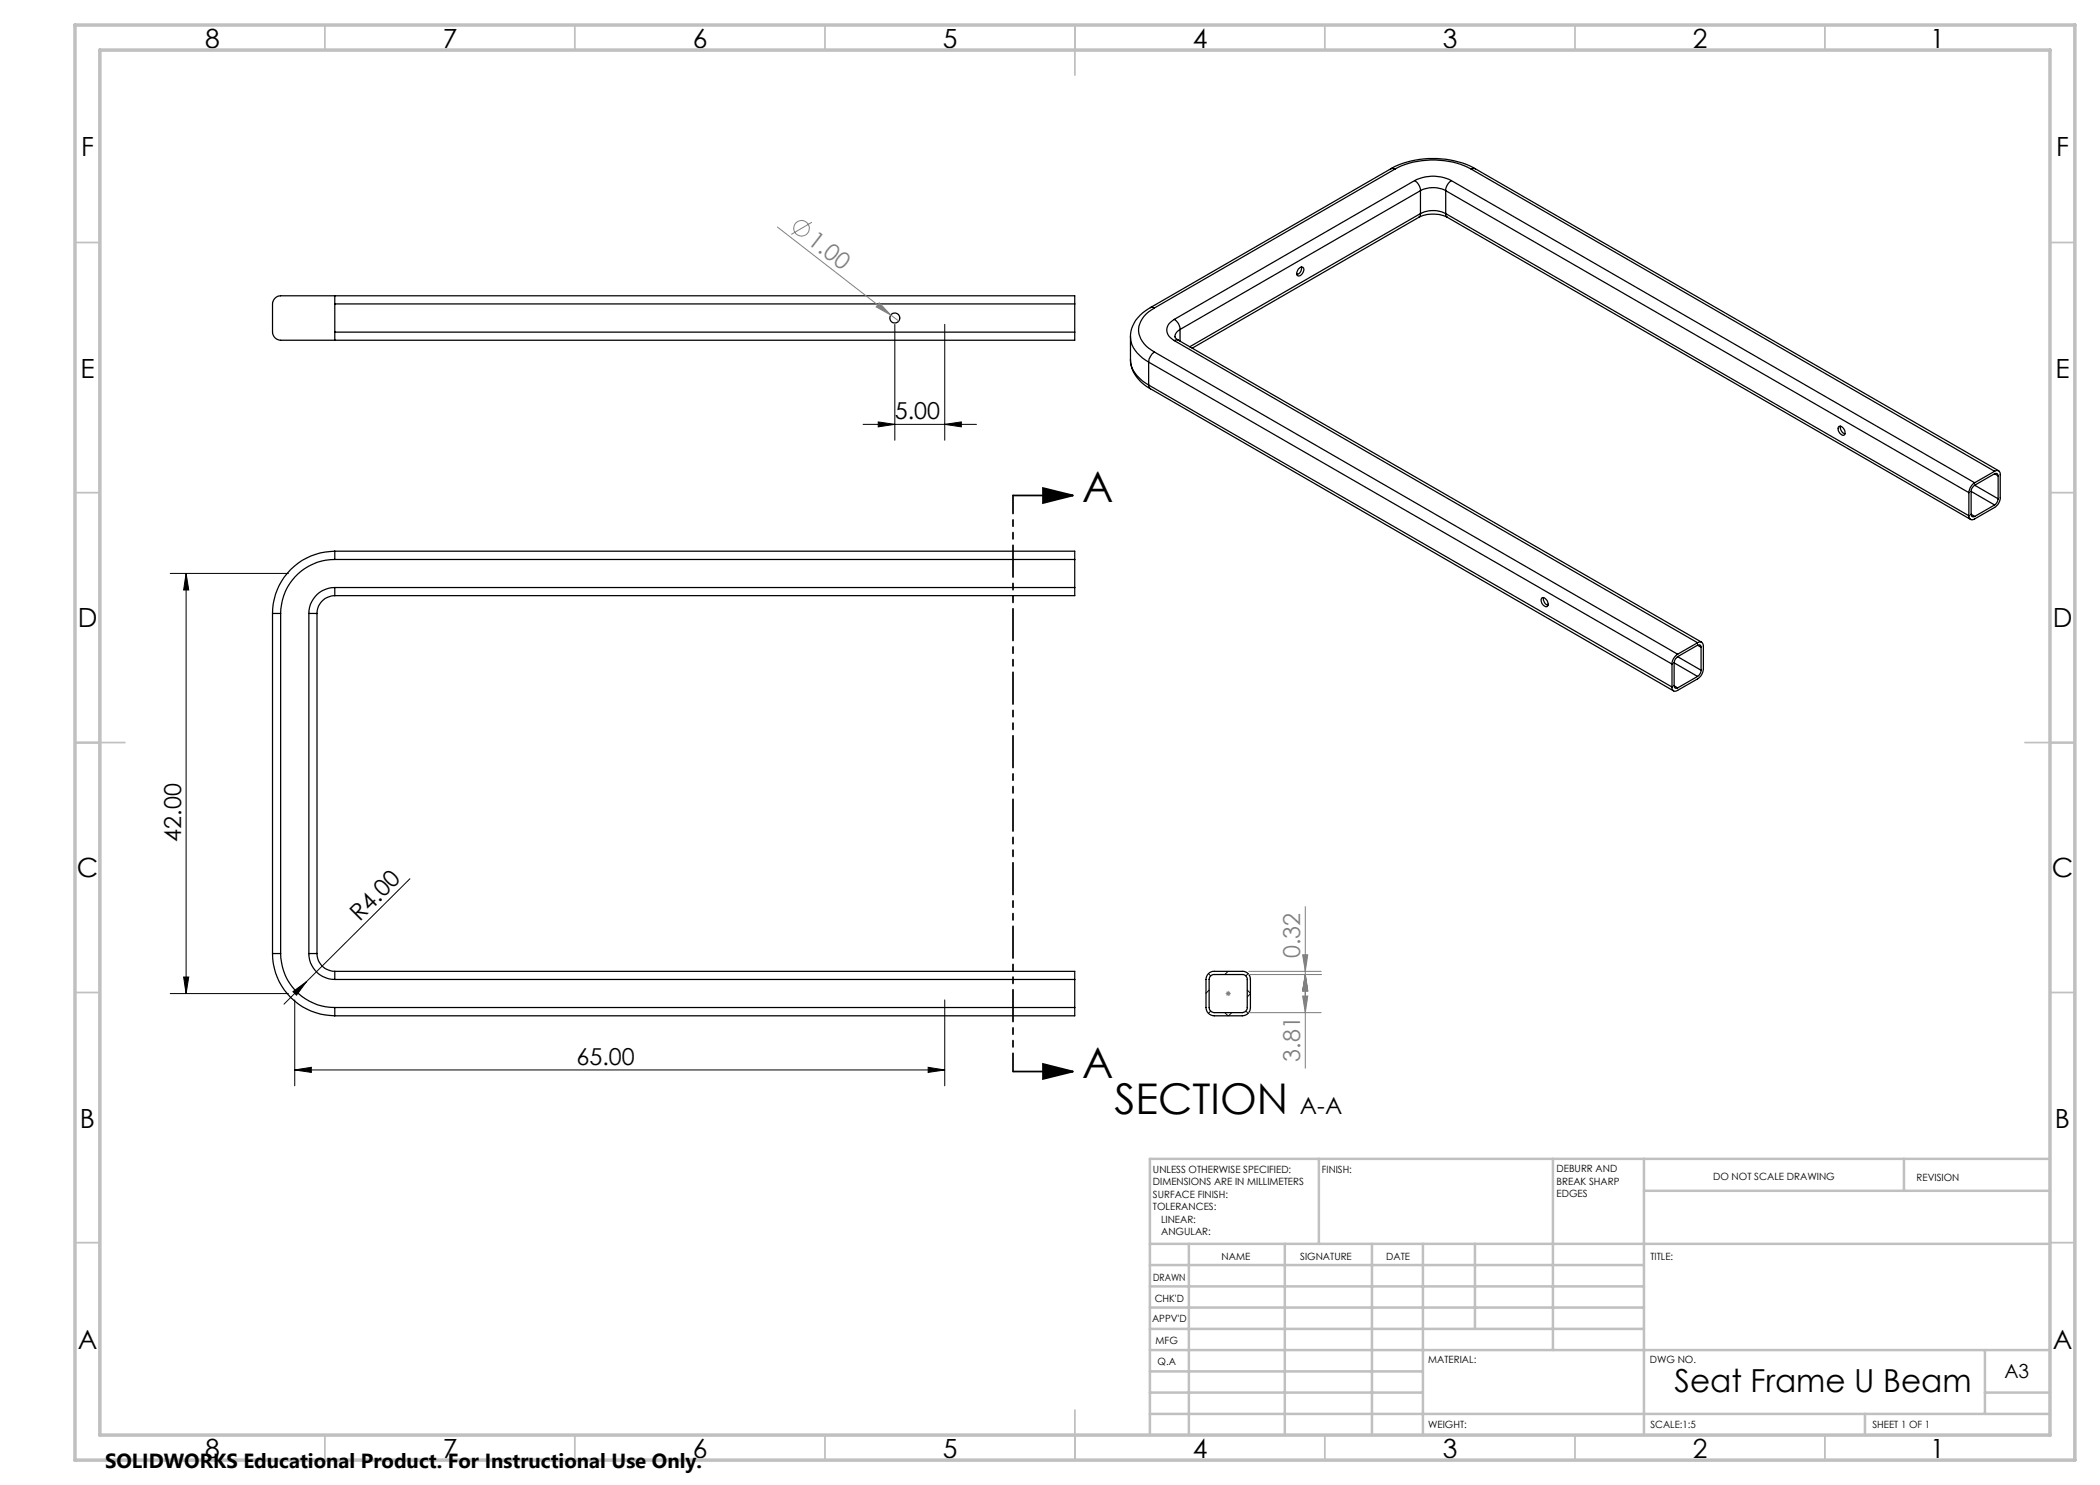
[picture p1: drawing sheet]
<svg xmlns="http://www.w3.org/2000/svg" width="420mm" height="297mm" viewBox="0 0 420 297" stroke-linecap="round" stroke-linejoin="round" font-family="sans-serif">
<g fill="none" stroke="#000" stroke-width=".25">
<path d="M278.2 33.8a18.5 18.5 0 0 1 16.9 0M278.2 33.8l.3-.1 .5 .1M278.2 33.8l-48.1 27.7M279 33.8a16.8 16.8 0 0 1 15.3 0M279 33.8l-48.1 27.8M282.9 36.1a8 8 0 0 1 7.4 0M282.9 36.1a2.46 2.46 0 0 1 1.2 2M282.9 36.1l-48.1 27.8M284.1 38.1a5.6 5.6 0 0 1 5 0M284.1 38.1l-48.1 27.8M284.1 38.1v4.6M289.1 38.1l104.7 60.4"/>
<path d="M289.1 38.1v4.6M290.3 36.1a2.55 2.55 0 0 0-1.2 2M290.3 36.1l104.6 60.5M294.3 33.8l104.6 60.5M295.1 33.8l-.4-.1-.4 .1M295.1 33.8l104.6 60.4M67 59.2h-10.3a1.77 1.77 0 0 0-2.2 1.6v5.6a1.97 1.97 0 0 0 2.5 1.6h10M67 59.2v1.6M67 59.2h147.9v1.6M259.7 53.8a.56 .56 0 0 1 .8-.4 .56 .56 0 0 1 .2 .9 .87 .87 0 0 1-1.2 .8l-.1-.6zM260.3 53.4a1.37 1.37 0 0 1-.9 1.6M283.8 43.5a6.6 6.6 0 0 1 5.7 0"/>
<path d="M283.8 43.5l-45.4 26.1M284.1 42.7a5.6 5.6 0 0 1 5 0M284.1 42.7l-.1 .5-.2 .3M284.1 42.7l-46.2 26.7M289.1 42.7l.1 .5 .3 .3M289.1 42.7l104.7 60.4M289.5 43.5l104.6 60.4M67 66.4v1.6M67 60.8v5.6M67 60.8h147.9M67 66.4h147.9M214.9 66.4v1.6h-147.9"/>
<path d="M214.9 60.8v5.6M226.1 71.9a6.9 6.9 0 0 0 4 5.8M226.1 67.3a6.3 6.3 0 0 0 3.6 5.1M226.1 71.9a6.3 6.3 0 0 0 3.6 5.1M226.1 67.3v4.6M229.7 77l.1 .5 .3 .2M229.7 72.4l104.7 60.4M229.7 72.4v4.6M229.7 77l104.7 60.4M230.1 61.5a6.7 6.7 0 0 0-4 5.8M230.1 61.5h.3l.5 .1M230.1 77.7l104.6 60.5"/>
<path d="M230.9 70.4a2.72 2.72 0 0 0-1.2 2M230.9 61.6a5.1 5.1 0 0 0-3.1 5.2 5.9 5.9 0 0 0 3.1 3.6M230.9 70.4l104.6 60.4M234.8 63.9a2.17 2.17 0 0 0-.7 3.7l.7 .5M234.8 63.9a2.34 2.34 0 0 1 1.2 2M234.8 68.1l104.7 60.4M235.7 68h-.4l-.5 .1M235.7 68l104.6 60.4M236 65.9a1.4 1.4 0 0 0-.9 1.7l.6 .4M236 65.9v2.3M367.7 85.4a.98 .98 0 0 1 1.3 1v.3a.43 .43 0 0 1-.3 .4 .43 .43 0 0 1-.5-.2l-.5-.7zM368.1 85.2a1.38 1.38 0 0 0 .9 1.6"/>
<path d="M393.8 98.5v4.6M394.2 98.3v4.6M394.2 98.3l4.7 2.7M394.9 96.6a2.58 2.58 0 0 0-1.1 1.9M394.9 97a1.6 1.6 0 0 0-.7 1.3M394.9 97l4.7 2.8M398.9 94.3a.68 .68 0 0 1 .8-.1 .68 .68 0 0 1 .3 .7v4.6a2.42 2.42 0 0 1-1.1 2l-4 2.3a.7 .7 0 0 1-.8 .1 .7 .7 0 0 1-.3-.8M398.9 94.8a.44 .44 0 0 1 .5-.1 .44 .44 0 0 1 .2 .5M398.9 94.3l-4 2.3M398.9 94.8l-4 2.2M398.9 94.8l.7 .4M399.6 99.8a1.6 1.6 0 0 1-.7 1.2"/>
<path d="M399.6 95.2v4.6M67 110.2v1.7M67 111.9a10.8 10.8 0 0 0-10.9 10.8M67 110.2a12.5 12.5 0 0 0-12.5 12.5M67 110.2h147.9v1.7M67 117.5a5.2 5.2 0 0 0-5.2 5.2M67 119.1a3.6 3.6 0 0 0-3.6 3.6M67 117.5v1.6M67 111.9h147.9M67 117.5h147.9M214.9 117.5v1.6h-147.9M214.9 111.9v5.6"/>
<path d="M308.4 119.6a1.13 1.13 0 0 1 1 .5 1.13 1.13 0 0 1 0 1.2 1.21 1.21 0 0 1-1-1.7zM308.7 119.5a1.4 1.4 0 0 0 .9 1.6M394.2 102.9a.44 .44 0 0 0 .2 .4 .44 .44 0 0 0 .5 0M394.2 102.9l.7 .4M398.9 101l-4 2.3M54.5 122.7h1.6M54.5 122.7v68M56.1 122.7v68M61.8 122.7h1.6M61.8 122.7v68M63.4 122.7v68M334.4 132.8v4.6"/>
<path d="M334.8 137.2a.44 .44 0 0 0 .2 .4 .44 .44 0 0 0 .5 0M334.8 132.6v4.6M334.8 137.2l.7 .4M334.8 132.6l4.7 2.7M335.5 130.8a2.42 2.42 0 0 0-1.1 2M335.5 131.3a1.6 1.6 0 0 0-.7 1.3M335.5 131.3l4.7 2.8M339.5 128.5a.7 .7 0 0 1 .8 0 .7 .7 0 0 1 .4 .7v4.6a2.58 2.58 0 0 1-1.2 2l-4 2.3a.68 .68 0 0 1-.8 .1 .68 .68 0 0 1-.3-.8M339.5 129a.44 .44 0 0 1 .5 0 .44 .44 0 0 1 .2 .5M339.5 128.5l-4 2.3M339.5 135.3l-4 2.3M339.5 129l-4 2.3"/>
<path d="M339.5 129l.7 .5M340.2 134.1a1.6 1.6 0 0 1-.7 1.2M340.2 129.5v4.6M54.5 190.7h1.6M54.5 190.7a12.5 12.5 0 0 0 12.5 12.5M56.1 190.7a10.8 10.8 0 0 0 10.9 10.8M61.8 190.7a5.2 5.2 0 0 0 5.2 5.2M61.8 190.7h1.6M63.4 190.7a3.6 3.6 0 0 0 3.6 3.6M67 194.3v1.6M67 194.3h147.9v1.6M67 195.9h147.9"/>
<path d="M214.9 195.9v5.6M241.7 194.7l.8-.4h6a1.57 1.57 0 0 1 1.6 1.6v5.6a1.63 1.63 0 0 1-1.6 1.7h-5.6a1.69 1.69 0 0 1-1.7-1.7v-5.6l.1-.6zM242 195.3l.6-.4h5.9a.96 .96 0 0 1 .9 1v5.6a1.02 1.02 0 0 1-.9 1h-5.6a1.09 1.09 0 0 1-1.1-1v-5.6zM67 201.5v1.7M67 201.5h147.9M214.9 201.5v1.7h-147.9"/>
<circle cx="178.9" cy="63.6" r="1"/>
</g>
<g fill="none" stroke="#000" stroke-width=".2">
<path d="M179 64.9v23.1M188.9 64.9v23.1M172.6 84.9h22.7M175.6 84.4l3.4 .5-3.4 .5zM188.9 84.9l3.4-.5v1zM34 114.7h23.7M37.2 114.7l.5 3.3h-1zM37.2 114.7v84M82 175.8l-20.7 20.6M34 198.7h23.7M36.7 195.4h1l-.5 3.3zM58.6 198.3l2.7-1.9-2 2.6z"/>
<path d="M58.9 200v17.2M61.3 196.4l-4.5 4.4M188.9 200v17.2M241.7 194.7l.4 .5M241.8 198l-.6 .6M245.6 194.3l-.6 .6M249.4 198l.7 .6M249.6 194.7l-.4 .5M250.1 198.8l-.7 .6M58.9 214l3.4-.5v1zM58.9 214h130M185.6 213.5l3.3 .5-3.3 .5z"/>
<path d="M242.1 202.2l-.4 .5M245 202.5l.6 .7M246.3 202.5l-.6 .7M249.2 202.2l.4 .5"/>
</g>
<g fill="none" stroke="#808080" stroke-width=".2">
<path d="M155.5 45.4l22.7 17.6M162.4 44.4l-4.1 2.5M175.9 60.6l2.3 2.4-3-1.6zM178.2 63l1.5 1.2M245.1 198.7h1M245.3 198.4l.7 .7M245.6 198.2v1M246 198.4l-.7 .7M249.7 194.3h14.5M249.7 194.9h14.5M260.5 191h1l-.4 3.3zM260.5 199.2h1l-.4 3.3z"/>
<path d="M261.1 194.9l.4 3.3h-1zM261.1 181.3v32.3M249.7 202.5h14.5"/>
<circle cx="160.3" cy="45.7" r="1.56"/>
</g>
<path d="M202.6 99.1h12M208.6 97.6l6 1.5-6 1.5zM202.6 214.3h12M208.6 212.8l6 1.5-6 1.5z" fill="none" stroke="#000" stroke-width=".35"/>
<path d="M202.6 99.1v115.2" fill="none" stroke="#000" stroke-width=".35" stroke-dasharray="6.3 1.3 1.3 1.3 1.3 1.3" stroke-dashoffset="2.7"/>
<g fill="none" stroke="#c0c0c0" stroke-width=".35">
<path d="M65 5v5M115 5v5M165 5v5M215 5v10M265 5v5M315 5v5M365 5v5M15 48.5h5M410 48.5h5M15 98.5h5M410 98.5h5M15 148.5h10"/>
<path d="M405 148.5h10M15 198.5h5M410 198.5h5M15 248.5h5M410 248.5h5M65 287v5M115 287v5M165 287v5M215 282v10M265 287v5M315 287v5M365 287v5"/>
</g>
<g fill="none" stroke="#c0c0c0" stroke-width=".5">
<path d="M263.8 231.8v17M310.6 231.8v38.2M328.8 231.8v55.2M328.8 238.2h81.2M380.8 231.8v6.4M410 231.8h-180v55.2M230 248.8h180M230 257.3h98.8M230 253h98.8M237.8 248.8v38.2M257 248.8v38.2M274.4 248.8v38.2"/>
<path d="M284.6 248.8v38.2M295 248.8v17M230 265.8h98.8M230 261.5h98.8M230 278.5h54.6M230 274.3h54.6M230 270h180M397 278.5h13M397 270v12.8M230 282.8h180M373 282.8v4.2"/>
</g>
<path d="M15 5h400v287h-400zM20 10h390v277h-390z" fill="none" stroke="#c0c0c0" stroke-width=".7"/>
<g fill="#000">
<path d="M58.6 198.3l2.7-1.9-2 2.6z"/>
<path d="M188.9 84.9l3.4-.5v1zM175.6 84.4l3.4 .5-3.4 .5z"/>
<path d="M208.6 97.6l6 1.5-6 1.5zM208.6 212.8l6 1.5-6 1.5z"/>
<path d="M36.7 195.4h1l-.5 3.3zM37.2 114.7l.5 3.3h-1z"/>
<path d="M185.6 213.5l3.3 .5-3.3 .5zM58.9 214l3.4-.5v1z"/>
</g>
<g fill="#808080">
<path d="M175.9 60.6l2.3 2.4-3-1.6z"/>
<path d="M260.5 191h1l-.4 3.3zM261.1 194.9l.4 3.3h-1zM261.1 194.9l.4 3.3h-1zM260.5 199.2h1l-.4 3.3z"/>
</g>
<g font-size="8.5">
<text x="216.5" y="100.4">A</text>
<text x="216.5" y="215.5">A</text>
<text x="222.9" y="222.9">SECTION</text>
</g>
<text font-size="6.3" x="334.9" y="278.4">Seat Frame U Beam</text>
<g font-size="5.3">
<text x="41" y="9.5">8</text>
<text x="88.5" y="9.5">7</text>
<text x="138.5" y="9.5">6</text>
<text x="188.5" y="9.5">5</text>
<text x="238.5" y="9.5">4</text>
<text x="288.5" y="9.5">3</text>
<text x="338.5" y="9.5">2</text>
<text x="386" y="9.5">1</text>
<text x="16.2" y="31.3">F</text>
<text x="411.2" y="31.3">F</text>
<text x="16.1" y="75.5">E</text>
<text x="411.1" y="75.5">E</text>
<text x="15.5" y="125.5">D</text>
<text x="410.5" y="125.5">D</text>
<text x="15.4" y="175.5">C</text>
<text x="410.4" y="175.5">C</text>
<text x="16" y="225.5">B</text>
<text x="411" y="225.5">B</text>
<text x="15.5" y="269.8">A</text>
<text x="410.5" y="269.8">A</text>
<text x="41" y="291.5">8</text>
<text x="88.5" y="291.5">7</text>
<text x="138.5" y="291.5">6</text>
<text x="188.5" y="291.5">5</text>
<text x="238.5" y="291.5">4</text>
<text x="288.5" y="291.5">3</text>
<text x="338.5" y="291.5">2</text>
<text x="386" y="291.5">1</text>
</g>
<g font-size="4.7" fill="#808080">
<text x="161.3" y="48.6" transform="rotate(38 161.3 48.6)">1.00</text>
<text x="260" y="191.6" transform="rotate(-90 260 191.6)">0.32</text>
<text x="260" y="212.3" transform="rotate(-90 260 212.3)">3.81</text>
</g>
<g font-size="4.7">
<text x="179" y="83.8">5.00</text>
<text x="36.2" y="168.3" transform="rotate(-90 36.2 168.3)">42.00</text>
<text x="72" y="184.3" transform="rotate(-45 72 184.3)">R4.00</text>
<text x="115.3" y="212.9">65.00</text>
<text x="260" y="222.8">A-A</text>
</g>
<text font-size="4.1" x="21" y="293.7">SOLIDWORKS Educational Product. For Instructional Use Only.</text>
<text font-size="3.9" x="400.9" y="275.5">A3</text>
<g font-size="2">
<text x="230.6" y="234.6">UNLESS OTHERWISE SPECIFIED:</text>
<text x="230.6" y="237.1">DIMENSIONS ARE IN MILLIMETERS</text>
<text x="230.6" y="239.6">SURFACE FINISH:</text>
<text x="264.4" y="234.6">FINISH:</text>
<text x="311.3" y="234.5">DEBURR AND</text>
<text x="311.3" y="237">BREAK SHARP</text>
<text x="311.3" y="239.5">EDGES</text>
<text x="342.6" y="236">DO NOT SCALE DRAWING</text>
<text x="383.3" y="236.2">REVISION</text>
<text x="230.6" y="242.1">TOLERANCES:</text>
<text x="232.2" y="244.6">LINEAR:</text>
<text x="232.2" y="247.1">ANGULAR:</text>
<text x="244.3" y="252">NAME</text>
<text x="260" y="251.9">SIGNATURE</text>
<text x="277.2" y="251.9">DATE</text>
<text x="330.1" y="251.9">TITLE:</text>
<text x="230.6" y="256.1">DRAWN</text>
<text x="230.9" y="260.3">CHK'D</text>
<text x="230.4" y="264.4">APPV'D</text>
<text x="231.1" y="268.8">MFG</text>
<text x="231.5" y="273">Q.A</text>
<text x="285.6" y="272.5">MATERIAL:</text>
<text x="330" y="272.5">DWG NO.</text>
<text x="285.6" y="285.5">WEIGHT:</text>
<text x="330.1" y="285.6">SCALE:1:5</text>
<text x="374.5" y="285.6">SHEET 1 OF 1</text>
</g>
</svg>
